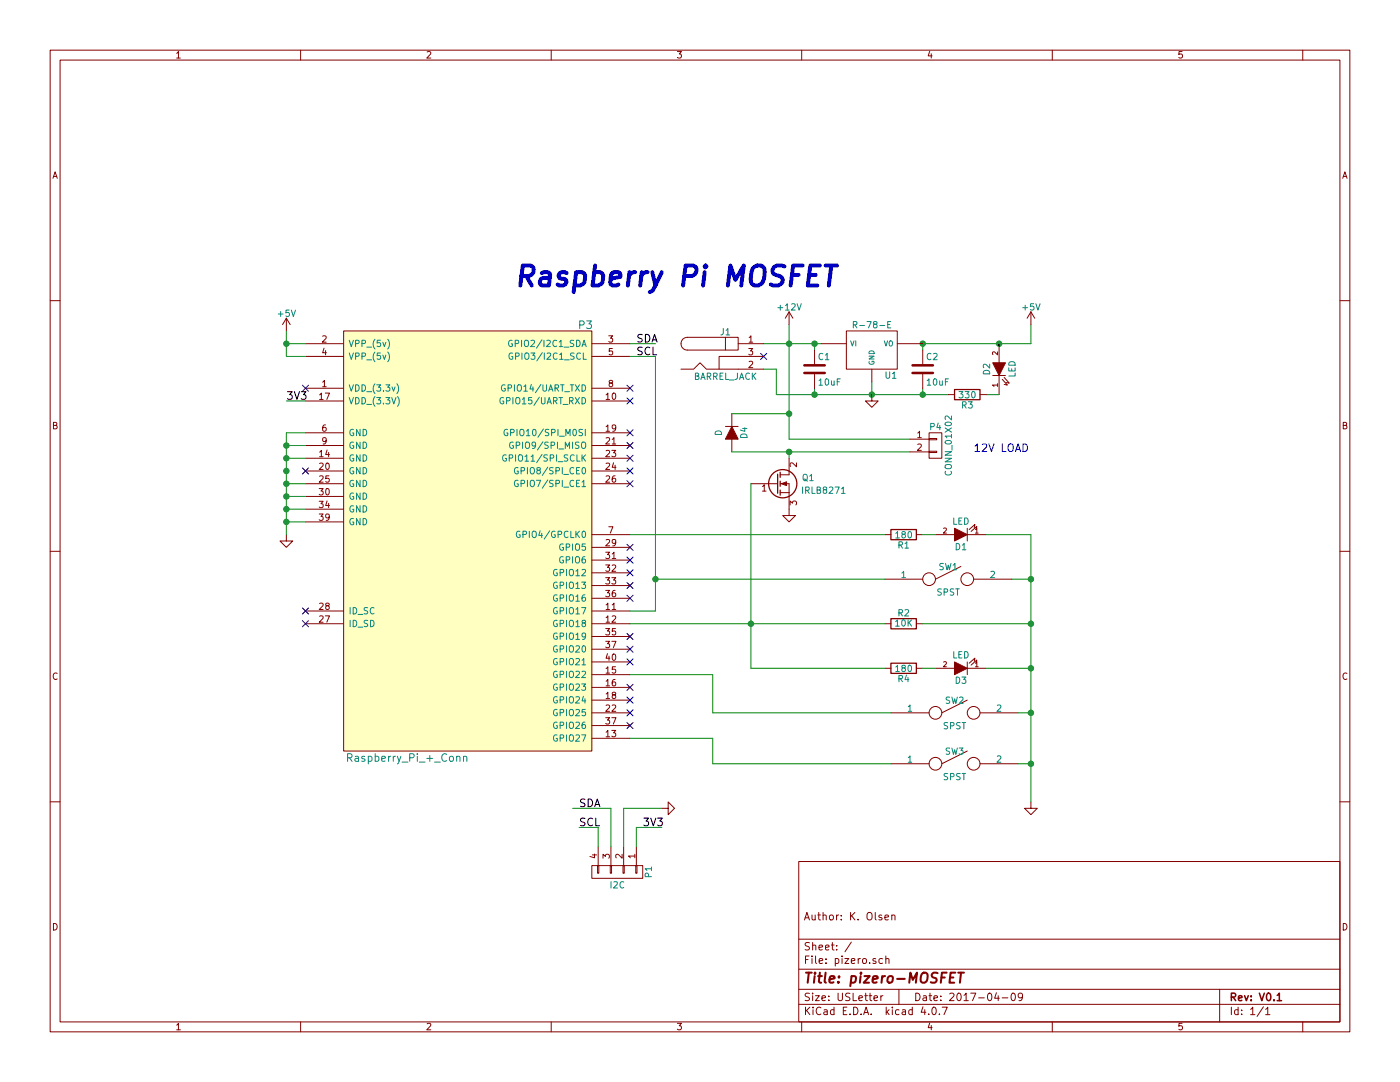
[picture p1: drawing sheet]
EESchema Schematic File Version 2
LIBS:pizero
LIBS:pizero-rescue
LIBS:74xgxx
LIBS:74xx
LIBS:ac-dc
LIBS:actel
LIBS:adc-dac
LIBS:Altera
LIBS:analog_devices
LIBS:analog_switches
LIBS:atmel
LIBS:audio
LIBS:brooktre
LIBS:cmos4000
LIBS:cmos_ieee
LIBS:conn
LIBS:contrib
LIBS:cypress
LIBS:dc-dc
LIBS:device
LIBS:digital-audio
LIBS:diode
LIBS:display
LIBS:dsp
LIBS:elec-unifil
LIBS:ESD_Protection
LIBS:ftdi
LIBS:gennum
LIBS:graphic
LIBS:hc11
LIBS:intel
LIBS:interface
LIBS:ir
LIBS:Lattice
LIBS:linear
LIBS:logo
LIBS:maxim
LIBS:memory
LIBS:microchip
LIBS:microchip_dspic33dsc
LIBS:microchip_pic10mcu
LIBS:microchip_pic12mcu
LIBS:microchip_pic16mcu
LIBS:microchip_pic18mcu
LIBS:microchip_pic32mcu
LIBS:microcontrollers
LIBS:motor_drivers
LIBS:motorola
LIBS:msp430
LIBS:nordicsemi
LIBS:nxp_armmcu
LIBS:onsemi
LIBS:opto
LIBS:Oscillators
LIBS:philips
LIBS:power
LIBS:powerint
LIBS:Power_Management
LIBS:pspice
LIBS:references
LIBS:regul
LIBS:relays
LIBS:rfcom
LIBS:sensors
LIBS:silabs
LIBS:siliconi
LIBS:stm8
LIBS:stm32
LIBS:supertex
LIBS:switches
LIBS:texas
LIBS:transf
LIBS:transistors
LIBS:ttl_ieee
LIBS:valves
LIBS:video
LIBS:Xicor
LIBS:xilinx
LIBS:Zilog
LIBS:pizero-cache
EELAYER 25 0
EELAYER END
$Descr USLetter 11000 8500
encoding utf-8
Sheet 1 1
Title "pizero-MOSFET"
Date "2017-04-09"
Rev "V0.1"
Comp ""
Comment1 "Author: K. Olsen"
Comment2 ""
Comment3 ""
Comment4 ""
$EndDescr
$Comp
L Raspberry_Pi_+_Conn P3
U 1 1
P 3500 4500
F 0 "P3" H 2400 6450 60  0000 C CNN
F 1 "Raspberry_Pi_+_Conn" H 3800 3050 60  0000 C CNN
F 2 "project_footprints:vasch_strip_20x2" H 3500 4500 60  0001 C CNN
F 3 "" H 3500 4500 60  0000 C CNN
F 4 "517-30340-6002" H 3500 4500 60  0001 C CNN "Mouser Part No."
	1    3500 4500
	-1   0    0    -1  
$EndComp
$Comp
L GND #PWR01
U 1 1
P 2250 4200
F 0 "#PWR01" H 2250 4200 30  0001 C CNN
F 1 "GND" H 2250 4130 30  0001 C CNN
F 2 "" H 2250 4200 60  0000 C CNN
F 3 "" H 2250 4200 60  0000 C CNN
	1    2250 4200
	1    0    0    -1  
$EndComp
Text Notes 4050 2250 0    157  Italic 31
Raspberry Pi MOSFET
$Comp
L LED-RESCUE-pizero D1
U 1 1
P 7550 4200
F 0 "D1" H 7550 4300 50  0000 C CNN
F 1 "LED" H 7550 4100 50  0000 C CNN
F 2 "project_footprints:LED-3MM" H 7550 4200 60  0001 C CNN
F 3 "" H 7550 4200 60  0000 C CNN
	1    7550 4200
	-1   0    0    1   
$EndComp
$Comp
L R R1
U 1 1
P 7100 4200
F 0 "R1" V 7180 4200 50  0000 C CNN
F 1 "180" V 7100 4200 50  0000 C CNN
F 2 "project_footprints:Resistor_Horz" V 7030 4200 30  0001 C CNN
F 3 "" H 7100 4200 30  0000 C CNN
	1    7100 4200
	0    1    1    0   
$EndComp
$Comp
L SPST SW1
U 1 1
P 7450 4550
F 0 "SW1" H 7450 4650 50  0000 C CNN
F 1 "SPST" H 7450 4450 50  0000 C CNN
F 2 "project_footprints:SW_PUSH_SMALL" H 7450 4550 60  0001 C CNN
F 3 "" H 7450 4550 60  0000 C CNN
	1    7450 4550
	1    0    0    -1  
$EndComp
$Comp
L GND #PWR02
U 1 1
P 8100 6300
F 0 "#PWR02" H 8100 6300 30  0001 C CNN
F 1 "GND" H 8100 6230 30  0001 C CNN
F 2 "" H 8100 6300 60  0000 C CNN
F 3 "" H 8100 6300 60  0000 C CNN
	1    8100 6300
	1    0    0    -1  
$EndComp
NoConn ~ 2400 4800
NoConn ~ 2400 4900
NoConn ~ 4950 4300
NoConn ~ 4950 4400
NoConn ~ 4950 4500
NoConn ~ 4950 4600
NoConn ~ 4950 4700
NoConn ~ 4950 5000
NoConn ~ 4950 5100
NoConn ~ 4950 5200
NoConn ~ 4950 5400
NoConn ~ 4950 5500
NoConn ~ 4950 5600
NoConn ~ 4950 5700
NoConn ~ 4950 3400
NoConn ~ 4950 3500
NoConn ~ 4950 3600
NoConn ~ 4950 3700
NoConn ~ 4950 3800
$Comp
L Q_NMOS_GDS Q1
U 1 1
P 6100 3800
F 0 "Q1" H 6400 3850 50  0000 R CNN
F 1 "IRLB8271" H 6650 3750 50  0000 R CNN
F 2 "project_footprints:TO-220_Vertical" H 6300 3900 50  0001 C CNN
F 3 "" H 6100 3800 50  0000 C CNN
	1    6100 3800
	1    0    0    -1  
$EndComp
$Comp
L CONN_01X02 P4
U 1 1
P 7350 3500
F 0 "P4" H 7350 3650 50  0000 C CNN
F 1 "CONN_01X02" V 7450 3500 50  0000 C CNN
F 2 "project_footprints:TerminalBlock_Pheonix_MPT-2.54mm_2pol" H 7350 3500 50  0001 C CNN
F 3 "" H 7350 3500 50  0000 C CNN
	1    7350 3500
	1    0    0    -1  
$EndComp
$Comp
L GND #PWR03
U 1 1
P 6200 4000
F 0 "#PWR03" H 6200 4000 30  0001 C CNN
F 1 "GND" H 6200 3930 30  0001 C CNN
F 2 "" H 6200 4000 60  0000 C CNN
F 3 "" H 6200 4000 60  0000 C CNN
	1    6200 4000
	1    0    0    -1  
$EndComp
Text Notes 7650 3550 0    60   ~ 0
12V LOAD
NoConn ~ 4950 3050
NoConn ~ 4950 3150
NoConn ~ 2400 3700
$Comp
L R R2
U 1 1
P 7100 4900
F 0 "R2" V 7180 4900 50  0000 C CNN
F 1 "10K" V 7100 4900 50  0000 C CNN
F 2 "project_footprints:Resistor_Horz" V 7030 4900 30  0001 C CNN
F 3 "" H 7100 4900 30  0000 C CNN
	1    7100 4900
	0    -1   -1   0   
$EndComp
Wire Wire Line
	2400 3400 2250 3400
Wire Wire Line
	2400 3500 2250 3500
Connection ~ 2250 3500
Wire Wire Line
	2250 2800 2400 2800
Wire Wire Line
	2250 2600 2250 2800
Wire Notes Line
	15750 8150 15750 2050
Wire Wire Line
	2400 2700 2250 2700
Connection ~ 2250 2700
Wire Wire Line
	8100 4200 8100 6300
Wire Wire Line
	5150 4800 4950 4800
Wire Wire Line
	2250 3900 2400 3900
Connection ~ 2250 3600
Wire Wire Line
	2250 3600 2400 3600
Connection ~ 2250 3800
Connection ~ 2250 3700
Wire Wire Line
	2250 3800 2400 3800
Connection ~ 2250 3900
Connection ~ 2250 4100
Connection ~ 2250 4000
Wire Wire Line
	2250 4000 2400 4000
Wire Wire Line
	2250 4100 2400 4100
Wire Wire Line
	2250 3400 2250 4200
Wire Wire Line
	4950 4900 6950 4900
Wire Wire Line
	4950 4200 6950 4200
Wire Wire Line
	7250 4900 8100 4900
$Comp
L R R4
U 1 1
P 7100 5250
F 0 "R4" V 7180 5250 50  0000 C CNN
F 1 "180" V 7100 5250 50  0000 C CNN
F 2 "project_footprints:Resistor_Horz" V 7030 5250 30  0001 C CNN
F 3 "" H 7100 5250 30  0000 C CNN
	1    7100 5250
	0    1    1    0   
$EndComp
$Comp
L LED-RESCUE-pizero D3
U 1 1
P 7550 5250
F 0 "D3" H 7550 5350 50  0000 C CNN
F 1 "LED" H 7550 5150 50  0000 C CNN
F 2 "project_footprints:LED-3MM" H 7550 5250 60  0001 C CNN
F 3 "" H 7550 5250 60  0000 C CNN
	1    7550 5250
	-1   0    0    1   
$EndComp
Connection ~ 8100 4900
$Comp
L +5V #PWR04
U 1 1
P 2250 2600
F 0 "#PWR04" H 2250 2450 50  0001 C CNN
F 1 "+5V" H 2250 2740 50  0000 C CNN
F 2 "" H 2250 2600 50  0001 C CNN
F 3 "" H 2250 2600 50  0001 C CNN
	1    2250 2600
	1    0    0    -1  
$EndComp
Wire Wire Line
	5900 3800 5900 5250
Connection ~ 5900 4900
Wire Wire Line
	7250 4200 7350 4200
Wire Wire Line
	7750 4200 8100 4200
Wire Wire Line
	6950 4550 5150 4550
Wire Wire Line
	5150 2800 5150 4800
Wire Wire Line
	7950 4550 8100 4550
Connection ~ 8100 4550
Wire Wire Line
	5900 5250 6950 5250
Wire Wire Line
	7250 5250 7350 5250
Wire Wire Line
	7750 5250 8100 5250
Connection ~ 8100 5250
Wire Wire Line
	8100 2700 8100 2550
$Comp
L +5V #PWR05
U 1 1
P 8100 2550
F 0 "#PWR05" H 8100 2400 50  0001 C CNN
F 1 "+5V" H 8100 2690 50  0000 C CNN
F 2 "" H 8100 2550 50  0001 C CNN
F 3 "" H 8100 2550 50  0001 C CNN
	1    8100 2550
	1    0    0    -1  
$EndComp
$Comp
L +12V #PWR06
U 1 1
P 6200 2550
F 0 "#PWR06" H 6200 2400 50  0001 C CNN
F 1 "+12V" H 6200 2690 50  0000 C CNN
F 2 "" H 6200 2550 50  0001 C CNN
F 3 "" H 6200 2550 50  0001 C CNN
	1    6200 2550
	1    0    0    -1  
$EndComp
Connection ~ 7850 2700
Connection ~ 6400 3100
Wire Wire Line
	6400 3050 6400 3100
Connection ~ 6850 3100
Connection ~ 7250 3100
Wire Wire Line
	7250 3100 7250 3050
Wire Wire Line
	6100 3100 7450 3100
Wire Wire Line
	7850 3100 7750 3100
Connection ~ 6200 2700
Wire Wire Line
	6200 2550 6200 3450
Wire Wire Line
	6100 2900 6100 3100
Wire Wire Line
	6000 2900 6100 2900
Wire Wire Line
	6850 3100 6850 3000
Connection ~ 6400 2700
Wire Wire Line
	6400 2700 6400 2750
Connection ~ 7250 2700
Wire Wire Line
	7250 2700 7250 2750
Wire Wire Line
	7250 2700 8100 2700
Wire Wire Line
	6000 2700 6450 2700
$Comp
L R R3
U 1 1
P 7600 3100
F 0 "R3" V 7680 3100 50  0000 C CNN
F 1 "330" V 7600 3100 50  0000 C CNN
F 2 "project_footprints:Resistor_Horz" V 7530 3100 30  0001 C CNN
F 3 "" H 7600 3100 30  0000 C CNN
	1    7600 3100
	0    1    1    0   
$EndComp
$Comp
L LED-RESCUE-pizero D2
U 1 1
P 7850 2900
F 0 "D2" H 7850 3000 50  0000 C CNN
F 1 "LED" H 7850 2800 50  0000 C CNN
F 2 "project_footprints:LED-3MM" H 7850 2900 60  0001 C CNN
F 3 "" H 7850 2900 60  0000 C CNN
	1    7850 2900
	0    -1   -1   0   
$EndComp
$Comp
L GND #PWR07
U 1 1
P 6850 3100
F 0 "#PWR07" H 6850 3100 30  0001 C CNN
F 1 "GND" H 6850 3030 30  0001 C CNN
F 2 "" H 6850 3100 60  0000 C CNN
F 3 "" H 6850 3100 60  0000 C CNN
	1    6850 3100
	1    0    0    -1  
$EndComp
NoConn ~ 6000 2800
$Comp
L C C2
U 1 1
P 7250 2900
F 0 "C2" H 7275 3000 50  0000 L CNN
F 1 "10uF" H 7275 2800 50  0000 L CNN
F 2 "project_footprints:C_Disc_D3.0mm_W2.0mm_P2.50mm" H 7288 2750 50  0001 C CNN
F 3 "" H 7250 2900 50  0001 C CNN
	1    7250 2900
	1    0    0    -1  
$EndComp
$Comp
L C C1
U 1 1
P 6400 2900
F 0 "C1" H 6425 3000 50  0000 L CNN
F 1 "10uF" H 6425 2800 50  0000 L CNN
F 2 "project_footprints:C_Disc_D3.0mm_W1.6mm_P2.50mm" H 6438 2750 50  0001 C CNN
F 3 "" H 6400 2900 50  0001 C CNN
	1    6400 2900
	1    0    0    -1  
$EndComp
$Comp
L 7805-RESCUE-pizero U1
U 1 1
P 6850 2750
F 0 "U1" H 7000 2554 50  0000 C CNN
F 1 "R-78-E" H 6850 2950 50  0000 C CNN
F 2 "project_footprints:R-78-E" H 6850 2750 50  0001 C CNN
F 3 "" H 6850 2750 50  0001 C CNN
	1    6850 2750
	1    0    0    -1  
$EndComp
$Comp
L BARREL_JACK J1
U 1 1
P 5700 2800
F 0 "J1" H 5700 2995 50  0000 C CNN
F 1 "BARREL_JACK" H 5700 2645 50  0000 C CNN
F 2 "project_footprints:BARREL_JACK" H 5700 2800 50  0001 C CNN
F 3 "" H 5700 2800 50  0001 C CNN
	1    5700 2800
	1    0    0    -1  
$EndComp
Wire Wire Line
	4950 2800 5150 2800
Connection ~ 5150 4550
Wire Wire Line
	6200 3450 7150 3450
Wire Wire Line
	5750 3550 7150 3550
Wire Wire Line
	6200 3550 6200 3600
Connection ~ 6200 3550
Wire Wire Line
	5750 3250 6200 3250
Connection ~ 6200 3250
$Comp
L D D4
U 1 1
P 5750 3400
F 0 "D4" H 5750 3500 50  0000 C CNN
F 1 "D" H 5750 3300 50  0000 C CNN
F 2 "project_footprints:Diode_DO-35_SOD27_Horizontal_RM10" H 5750 3400 50  0001 C CNN
F 3 "" H 5750 3400 50  0000 C CNN
	1    5750 3400
	0    1    1    0   
$EndComp
$Comp
L SPST SW2
U 1 1
P 7500 5600
F 0 "SW2" H 7500 5700 50  0000 C CNN
F 1 "SPST" H 7500 5500 50  0000 C CNN
F 2 "project_footprints:SW_PUSH_SMALL" H 7500 5600 60  0001 C CNN
F 3 "" H 7500 5600 60  0000 C CNN
	1    7500 5600
	1    0    0    -1  
$EndComp
$Comp
L SPST SW3
U 1 1
P 7500 6000
F 0 "SW3" H 7500 6100 50  0000 C CNN
F 1 "SPST" H 7500 5900 50  0000 C CNN
F 2 "project_footprints:SW_PUSH_SMALL" H 7500 6000 60  0001 C CNN
F 3 "" H 7500 6000 60  0000 C CNN
	1    7500 6000
	1    0    0    -1  
$EndComp
Wire Wire Line
	8000 5600 8100 5600
Connection ~ 8100 5600
Wire Wire Line
	8000 6000 8100 6000
Connection ~ 8100 6000
Wire Wire Line
	4950 5300 5600 5300
Wire Wire Line
	5600 5300 5600 5600
Wire Wire Line
	5600 5600 7000 5600
Wire Wire Line
	4950 5800 5600 5800
Wire Wire Line
	5600 5800 5600 6000
Wire Wire Line
	5600 6000 7000 6000
$Comp
L CONN_01X04 P1
U 1 1
P 4850 6850
F 0 "P1" H 4850 7100 50  0000 C CNN
F 1 "I2C" V 4950 6850 50  0000 C CNN
F 2 "Pin_Headers:Pin_Header_Straight_1x04" H 4850 6850 50  0001 C CNN
F 3 "" H 4850 6850 50  0000 C CNN
	1    4850 6850
	0    1    1    0   
$EndComp
NoConn ~ 2400 3050
Wire Wire Line
	2400 3150 2250 3150
Text Label 2250 3150 0    60   ~ 0
3V3
Wire Wire Line
	5000 6650 5000 6500
Wire Wire Line
	5000 6500 5200 6500
Text Label 5050 6500 0    60   ~ 0
3V3
Wire Wire Line
	4900 6650 4900 6350
Wire Wire Line
	4900 6350 5200 6350
$Comp
L GND #PWR08
U 1 1
P 5200 6350
F 0 "#PWR08" H 5200 6350 30  0001 C CNN
F 1 "GND" H 5200 6280 30  0001 C CNN
F 2 "" H 5200 6350 60  0000 C CNN
F 3 "" H 5200 6350 60  0000 C CNN
	1    5200 6350
	0    -1   -1   0   
$EndComp
Wire Wire Line
	4800 6350 4800 6650
Wire Wire Line
	4500 6350 4800 6350
Wire Wire Line
	4950 2700 5150 2700
Text Label 5000 2700 0    60   ~ 0
SDA
Text Label 5000 2800 0    60   ~ 0
SCL
Wire Wire Line
	4700 6650 4700 6500
Wire Wire Line
	4700 6500 4550 6500
Text Label 4550 6350 0    60   ~ 0
SDA
Text Label 4550 6500 0    60   ~ 0
SCL
$EndSCHEMATC
